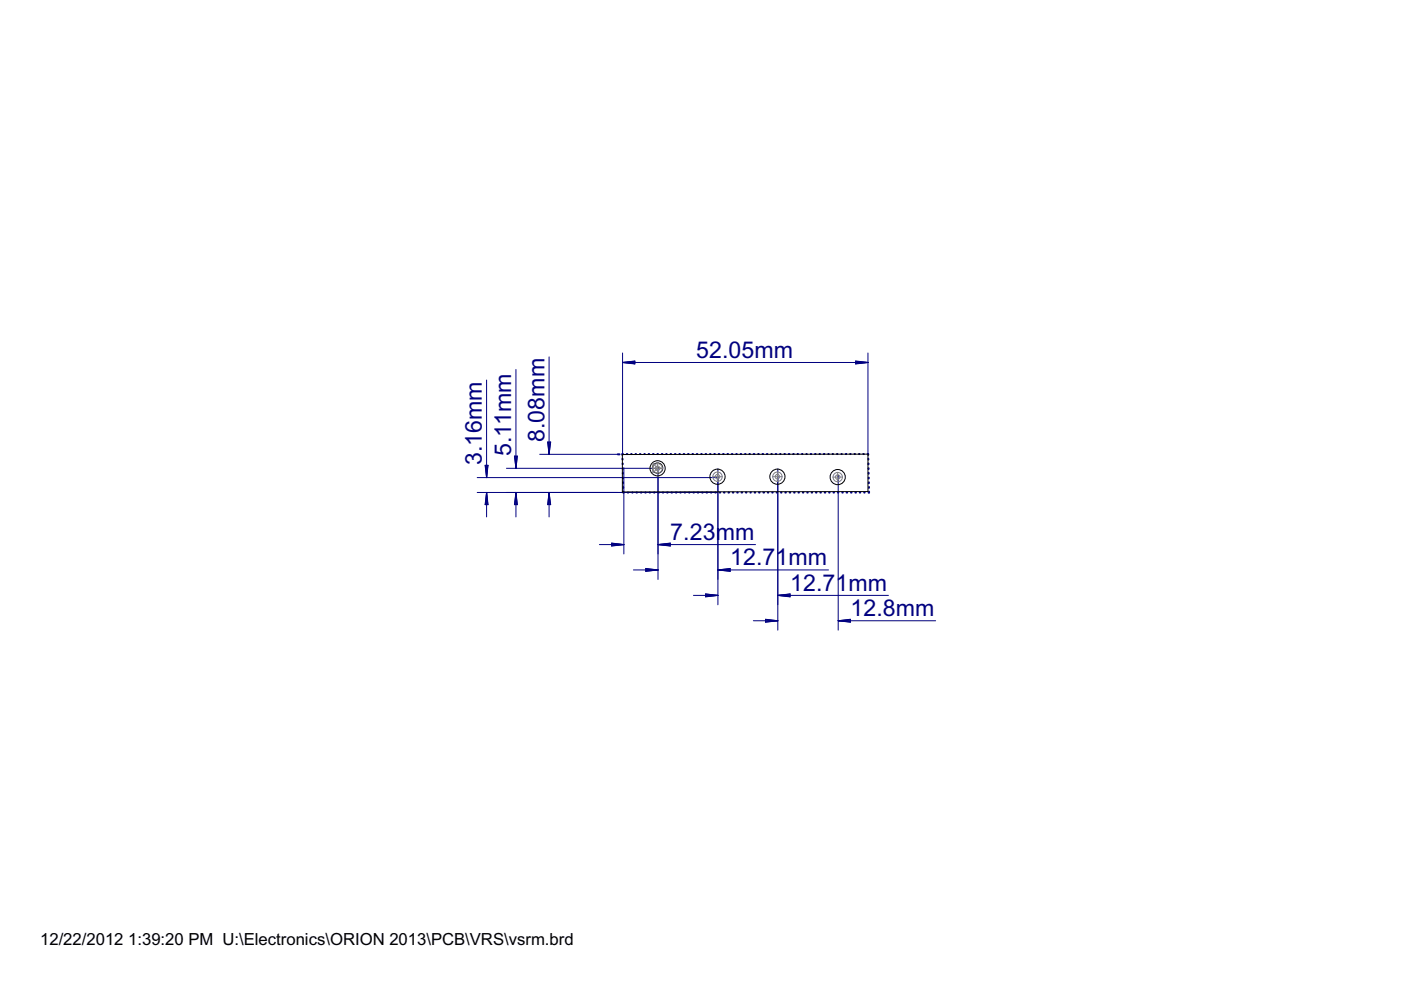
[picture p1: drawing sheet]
<svg xmlns="http://www.w3.org/2000/svg" width="297mm" height="210mm" viewBox="0 0 297 210" stroke-linecap="round" stroke-linejoin="round" font-family="sans-serif">
<g fill="none" stroke="#000080" stroke-width=".21">
<path d="M109.4 78.3v21M116.4 75.7v20.6M132 74.8v21.5M132 76.9h52M132 76.9l2.6-.4v.7zM132 76.9l2.6 .1M132 76.9l2.6 .2M134.6 76.7l-2.6 .2M134.6 76.6l-2.6 .3M181.4 76.5l2.6 .4-2.6 .3zM181.4 76.7l2.6 .2M181.4 76.6l2.6 .3"/>
<path d="M184 74.8v21.5M184 76.9l-2.6 .1M184 76.9l-2.6 .2M102.8 98.7h.7l-.3 2.6zM102.9 98.7l.3 2.6M103 98.7l.2 2.6M103.2 80.6v20.7M103.3 98.7l-.1 2.6M103.4 98.7l-.2 2.6M107.4 99.3h32.2M109.1 96.7h.6l-.3 2.6zM109.1 96.7l.3 2.6"/>
<path d="M109.2 96.7l.2 2.6M109.5 96.7l-.1 2.6M109.6 96.7l-.2 2.6M114.4 96.3h16.6M116.1 93.7h.7l-.4 2.6zM116.2 93.7l.2 2.6M116.3 93.7l.1 2.6M116.6 93.7l-.2 2.6M116.7 93.7l-.3 2.6M132.3 99.2v18.3M139.5 99.2v23.7M152.2 99.4v28.8"/>
<path d="M164.9 99.4v34.2M101.2 104.4h50.9M101.2 101.3h50.9M103.2 104.4l.3 2.6h-.7zM103.2 104.4v5.2M103.2 104.4l-.2 2.6M103.2 104.4l.1 2.6M103.2 104.4l-.3 2.6M103.2 104.4l.2 2.6M109.4 104.4l.3 2.6h-.6zM109.4 104.4v5.2M109.4 104.4l-.2 2.6"/>
<path d="M109.4 104.4l.1 2.6M109.4 104.4l-.3 2.6M109.4 104.4l.2 2.6M116.4 104.4v5.2M116.4 104.4l.4 2.6h-.7zM116.4 104.4l-.1 2.6M116.4 104.4l.2 2.6M116.4 104.4l-.2 2.6M116.4 104.4l.3 2.6M127.1 115.5h5.2M129.7 115.1l2.6 .4-2.6 .3zM129.7 115.3l2.6 .2"/>
<path d="M129.7 115.2l2.6 .3M132.3 115.5l-2.6 .1M132.3 115.5l-2.6 .2M139.5 115.5h20.7M139.5 115.5l2.6-.4v.7zM139.5 115.5l2.6 .1M139.5 115.5l2.6 .2M142.1 115.3l-2.6 .2M142.1 115.2l-2.6 .3M177.7 100.9v32.7M134.3 120.8h5.2M136.9 120.5l2.6 .3-2.6 .4z"/>
<path d="M136.9 120.7l2.6 .1M136.9 120.6l2.6 .2M139.5 120.8l-2.6 .2M139.5 120.8l-2.6 .3M147 126.2h5.2M149.6 125.9l2.6 .3-2.6 .4zM149.6 126.1l2.6 .1M152.2 120.8h23.5M152.2 120.8l2.6-.3v.7zM152.2 120.8l2.6 .2M152.2 120.8l2.6 .3M152.2 126.2l-2.6 .2"/>
<path d="M152.2 126.2l-2.6 .3M154.8 120.7l-2.6 .1M154.8 120.6l-2.6 .2M159.7 131.6h5.2M162.3 131.3l2.6 .3-2.6 .3zM162.3 131.5l2.6 .1M162.3 131.4l2.6 .2M164.9 126.2h23.5M164.9 126.2l2.6-.3v.7zM164.9 126.2l2.6 .2M164.9 126.2l2.6 .3M164.9 131.6l-2.6 .1"/>
<path d="M164.9 131.6l-2.6 .3M167.5 126.1l-2.6 .1M177.7 131.6h20.7M177.7 131.6l2.6-.3v.6zM177.7 131.6l2.6 .1M177.7 131.6l2.6 .3M180.3 131.5l-2.6 .1M180.3 131.4l-2.6 .2"/>
</g>
<g fill="none" stroke="#000080" stroke-width=".42">
<path d="M131 96.3h.4M132 97.3v.2M132 98.3v.1M132 99.3v.1M132.1 96.3l-.1 .2M132.9 96.3h.1M133.8 96.3h.1M134.7 96.3h.2M135.7 96.3h.1M136.6 96.3h.1M137.5 96.3h.1M138.5 96.3h.1"/>
<path d="M139.4 96.3h.1M139.5 99.2h.1M140.3 96.3h.1M141.2 96.3h.2M142.2 96.3h.1M143.1 96.3h.1M144 96.3h.1M144.9 96.3h.2M145.9 96.3h.1M146.8 96.3h.1M147.7 96.3h.1M148.7 96.3h.1"/>
<path d="M149.6 96.3h.1M150.5 96.3h.1M151.4 96.3h.2M152.4 96.3h.1M153.3 96.3h.1M154.2 96.3h.2M155.2 96.3h.1M156.1 96.3h.1M157 96.3h.1M158 96.3h.1M158.9 96.3h.1M159.8 96.3h.1"/>
<path d="M160.7 96.3h.2M161.7 96.3h.1M162.6 96.3h.1M163.5 96.3h.1M164.5 96.3h.1M165.4 96.3h.1M166.3 96.3h.1M167.2 96.3h.2M168.2 96.3h.1M169.1 96.3h.1M170 96.3h.1M171 96.3h.1"/>
<path d="M171.9 96.3h.1M172.8 96.3h.1M173.7 96.3h.2M174.7 96.3h.1M175.6 96.3h.1M176.5 96.3h.1M177.5 96.3h.1M178.4 96.3h.1M179.3 96.3h.1M180.2 96.3h.2M181.2 96.3h.1M182.1 96.3h.1"/>
<path d="M183 96.3h.2M184 96.3l.1 .2M184.1 97.3v.2M184.1 98.3v.1M184.1 99.3v.1M132.1 100.3v.1M132.1 101.3v.2M132.1 102.3v.1M132.1 103.3v.1M132.2 104.2l.1 .2M133.1 104.4h.1M134 104.4h.1"/>
<path d="M134.9 104.4h.2M135.9 104.4h.1M136.8 104.4h.1M137.7 104.4h.1M138.7 104.4h.1M139.6 104.4h.1M140.5 104.4h.1M141.4 104.4h.2M142.4 104.4h.1M143.3 104.4h.1M144.2 104.4h.1M145.2 104.4h.1"/>
<path d="M146.1 104.4h.1M147 104.4h.1M147.9 104.4h.2M148.9 104.4h.1M149.8 104.4h.1M150.7 104.4h.1M151.7 104.4h.1M152.6 104.4h.1M153.5 104.4h.1M154.4 104.4h.2M155.4 104.4h.1M156.3 104.4h.1"/>
<path d="M157.2 104.4h.1M158.2 104.4h.1M159.1 104.4h.1M160 104.4h.1M160.9 104.4h.2M161.9 104.4h.1M162.8 104.4h.1M163.7 104.4h.1M164.7 104.4h.1M165.6 104.4h.1M166.5 104.4h.1M167.4 104.4h.2"/>
<path d="M168.4 104.4h.1M169.3 104.4h.1M170.2 104.4h.1M171.2 104.4h.1M172.1 104.4h.1M173 104.4h.1M173.9 104.4h.2M174.9 104.4h.1M175.8 104.4h.1M176.7 104.4h.1M177.7 104.4h.1M177.7 100.9v.2"/>
<path d="M178.6 104.4h.1M179.5 104.4h.1M180.4 104.4h.2M181.4 104.4h.1M182.3 104.4h.1M183.2 104.4h.1M184.2 100.3v.1M184.2 101.3v.2M184.2 102.3v.1M184.2 103.3v.1M184.3 104.2l-.2 .2"/>
</g>
<g fill="none" stroke="#000" stroke-width=".21">
<path d="M132 96.4l52-.1v7.9l-52 .1z"/>
<circle cx="139.4" cy="99.3" r="1.61"/>
<circle cx="139.4" cy="99.3" r="1.1"/>
<circle cx="152.1" cy="101.1" r="1.61"/>
<circle cx="164.8" cy="101.1" r="1.61"/>
<circle cx="177.6" cy="101.2" r="1.61"/>
</g>
<g fill="none" stroke="#808080" stroke-width=".21">
<path d="M138.4 98.2l1 1.1-1 1zM138.4 99.3h2M139.4 99.3h1M139.4 98.3v2M151.1 101.1h2M152.1 100.1v2M163.8 101.1h2M164.8 100.1v2M176.6 101.2h2M177.6 100.1v2.1"/>
<circle cx="139.4" cy="99.3" r=".99"/>
<circle cx="139.4" cy="99.3" r=".49"/>
<circle cx="152.1" cy="101.1" r=".99"/>
<circle cx="152.1" cy="101.1" r=".49"/>
<circle cx="164.8" cy="101.1" r=".99"/>
<circle cx="164.8" cy="101.1" r=".49"/>
<circle cx="177.6" cy="101.2" r=".99"/>
<circle cx="177.6" cy="101.2" r=".49"/>
</g>
<g font-size="5.5" fill="#000080">
<text x="147.6" y="75.9">52.05mm</text>
<text x="115.4" y="93.7" transform="rotate(-90 115.4 93.7)">8.08mm</text>
<text x="102.2" y="98.7" transform="rotate(-90 102.2 98.7)">3.16mm</text>
<text x="108.4" y="96.7" transform="rotate(-90 108.4 96.7)">5.11mm</text>
<text x="142.1" y="114.5">7.23mm</text>
<text x="154.8" y="119.8">12.71mm</text>
<text x="167.5" y="125.2">12.71mm</text>
<text x="180.3" y="130.6">12.8mm</text>
</g>
<g font-size="4">
<text x="8.5" y="200.4">12/22/2012</text>
<text x="27.2" y="200.4">1:39:20 PM U:\Electronics\ORION 2013\PCB\VRS\vsrm.brd</text>
</g>
</svg>
